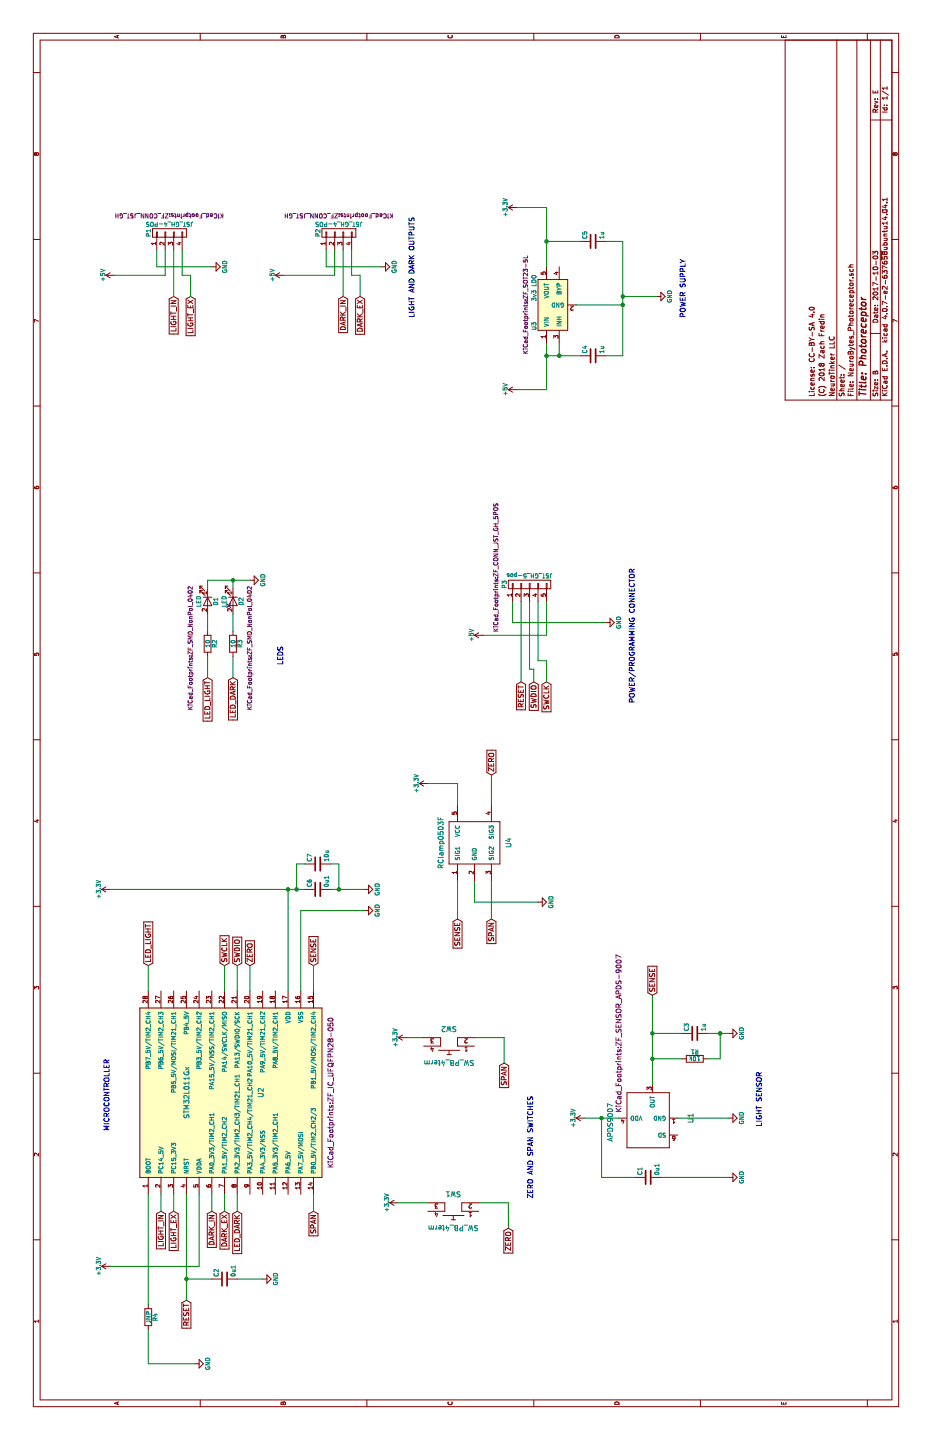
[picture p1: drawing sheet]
EESchema Schematic File Version 2
LIBS:power
LIBS:device
LIBS:transistors
LIBS:conn
LIBS:linear
LIBS:regul
LIBS:74xx
LIBS:cmos4000
LIBS:adc-dac
LIBS:memory
LIBS:xilinx
LIBS:microcontrollers
LIBS:dsp
LIBS:microchip
LIBS:analog_switches
LIBS:motorola
LIBS:texas
LIBS:intel
LIBS:audio
LIBS:interface
LIBS:digital-audio
LIBS:philips
LIBS:display
LIBS:cypress
LIBS:siliconi
LIBS:opto
LIBS:atmel
LIBS:contrib
LIBS:valves
LIBS:NeuroTinker_schematic_symbols
LIBS:NeuroBytes_Photoreceptor-cache
EELAYER 25 0
EELAYER END
$Descr B 17000 11000
encoding utf-8
Sheet 1 1
Title "Photoreceptor"
Date "2017-10-03"
Rev "E"
Comp "NeuroTinker LLC"
Comment1 "(C) 2018 Zach Fredin"
Comment2 "License: CC-BY-SA 4.0"
Comment3 ""
Comment4 ""
$EndDescr
$Comp
L STM32L011Gx U2
U 1 1
P 4100 2650
F 0 "U2" H 4100 2225 60  0000 C CNN
F 1 "STM32L011Gx" H 4100 3100 60  0000 C CNN
F 2 "KiCad_Footprints:ZF_IC_UFQFPN28-050" H 4100 1400 60  0000 C CNN
F 3 "" H 4100 2650 60  0001 C CNN
F 4 "ST Microelectronics" H 4100 2650 60  0001 C CNN "Mfr"
F 5 "STM32L011G4U6" H 4100 2650 60  0001 C CNN "Mfr Part #"
F 6 "UFQFPN28" H 4100 2650 60  0001 C CNN "Package"
F 7 "http://www.mouser.com/ProductDetail/STMicroelectronics/STM32L011G4U6/?qs=sGAEpiMZZMuoKKEcg8mMKFZaGHZhaFFC%252b5Ex1OjcSxhBnExI6VEL3Q%3d%3d" H 4100 2650 60  0001 C CNN "Link"
F 8 "No" H 4100 2650 60  0001 C CNN "Subs Allowed"
F 9 "Yes" H 4100 2650 60  0001 C CNN "RoHS"
	1    4100 2650
	1    0    0    -1  
$EndComp
$Comp
L +5V #PWR01
U 1 1
P 12400 6100
F 0 "#PWR01" H 12400 5950 50  0001 C CNN
F 1 "+5V" H 12400 6240 50  0000 C CNN
F 2 "" H 12400 6100 50  0000 C CNN
F 3 "" H 12400 6100 50  0000 C CNN
	1    12400 6100
	1    0    0    -1  
$EndComp
$Comp
L LD3985M33R U3
U 1 1
P 13400 6500
F 0 "U3" H 13150 6700 50  0000 C CNN
F 1 "3v3 LDO" H 13600 6700 50  0000 C CNN
F 2 "KiCad_Footprints:ZF_SOT23-5L" H 13400 6800 50  0000 C CNN
F 3 "" H 13400 6500 50  0000 C CNN
F 4 "ON Semiconductor" H 13400 6500 60  0001 C CNN "Mfr"
F 5 "NCP114BSN330T1G" H 13400 6500 60  0001 C CNN "Mfr Part #"
F 6 "SOT23-5L" H 13400 6500 60  0001 C CNN "Package"
F 7 "https://www.digikey.com/product-detail/en/on-semiconductor/NCP114BSN330T1G/NCP114BSN330T1GOSTR-ND/6560606" H 13400 6500 60  0001 C CNN "Link"
F 8 "Yes" H 13400 6500 60  0001 C CNN "Subs Allowed"
F 9 "Yes" H 13400 6500 60  0001 C CNN "RoHS"
	1    13400 6500
	1    0    0    -1  
$EndComp
$Comp
L C C4
U 1 1
P 12800 7000
F 0 "C4" H 12825 7100 50  0000 L CNN
F 1 "1u" H 12825 6900 50  0000 L CNN
F 2 "KiCad_Footprints:ZF_SMD_NonPol_0603" H 12838 6850 50  0001 C CNN
F 3 "" H 12800 7000 50  0000 C CNN
F 4 "Taiyo Yuden" H 12800 7000 60  0001 C CNN "Mfr"
F 5 "LMK107B7105KA-T" H 12800 7000 60  0001 C CNN "Mfr Part #"
F 6 "C0603" H 12800 7000 60  0001 C CNN "Package"
F 7 "https://www.digikey.com/product-detail/en/taiyo-yuden/LMK107B7105KA-T/587-1242-2-ND/930594" H 12800 7000 60  0001 C CNN "Link"
F 8 "Yes" H 12800 7000 60  0001 C CNN "Subs Allowed"
F 9 "Yes" H 12800 7000 60  0001 C CNN "RoHS"
	1    12800 7000
	1    0    0    -1  
$EndComp
$Comp
L +3.3V #PWR02
U 1 1
P 14550 6100
F 0 "#PWR02" H 14550 5950 50  0001 C CNN
F 1 "+3.3V" H 14550 6240 50  0000 C CNN
F 2 "" H 14550 6100 50  0000 C CNN
F 3 "" H 14550 6100 50  0000 C CNN
	1    14550 6100
	1    0    0    -1  
$EndComp
$Comp
L GND #PWR03
U 1 1
P 13500 7750
F 0 "#PWR03" H 13500 7500 50  0001 C CNN
F 1 "GND" H 13500 7600 50  0000 C CNN
F 2 "" H 13500 7750 50  0000 C CNN
F 3 "" H 13500 7750 50  0000 C CNN
	1    13500 7750
	1    0    0    -1  
$EndComp
$Comp
L +3.3V #PWR04
U 1 1
P 2050 1300
F 0 "#PWR04" H 2050 1150 50  0001 C CNN
F 1 "+3.3V" H 2050 1440 50  0000 C CNN
F 2 "" H 2050 1300 50  0000 C CNN
F 3 "" H 2050 1300 50  0000 C CNN
	1    2050 1300
	1    0    0    -1  
$EndComp
$Comp
L +3.3V #PWR05
U 1 1
P 6500 1300
F 0 "#PWR05" H 6500 1150 50  0001 C CNN
F 1 "+3.3V" H 6500 1440 50  0000 C CNN
F 2 "" H 6500 1300 50  0000 C CNN
F 3 "" H 6500 1300 50  0000 C CNN
	1    6500 1300
	1    0    0    -1  
$EndComp
$Comp
L GND #PWR06
U 1 1
P 6250 4300
F 0 "#PWR06" H 6250 4050 50  0001 C CNN
F 1 "GND" H 6250 4150 50  0000 C CNN
F 2 "" H 6250 4300 50  0000 C CNN
F 3 "" H 6250 4300 50  0000 C CNN
	1    6250 4300
	1    0    0    -1  
$EndComp
$Comp
L GND #PWR07
U 1 1
P 1900 3100
F 0 "#PWR07" H 1900 2850 50  0001 C CNN
F 1 "GND" H 1900 2950 50  0000 C CNN
F 2 "" H 1900 3100 50  0000 C CNN
F 3 "" H 1900 3100 50  0000 C CNN
	1    1900 3100
	1    0    0    -1  
$EndComp
Wire Wire Line
	12400 6100 12400 6450
Wire Wire Line
	12400 6450 12950 6450
Wire Wire Line
	12950 6600 12800 6600
Wire Wire Line
	12800 6450 12800 6850
Connection ~ 12800 6450
Connection ~ 12800 6600
Wire Wire Line
	12800 7150 12800 7350
Wire Wire Line
	12800 7350 14150 7350
Wire Wire Line
	14150 7350 14150 7150
Connection ~ 13400 7350
Wire Wire Line
	14150 6850 14150 6450
Wire Wire Line
	13850 6450 14550 6450
Wire Wire Line
	14550 6450 14550 6100
Connection ~ 14150 6450
Wire Wire Line
	13400 7350 13400 6800
Wire Wire Line
	13500 7750 13500 7350
Connection ~ 13500 7350
Wire Wire Line
	5300 3400 6500 3400
Wire Wire Line
	5300 3550 6250 3550
Text GLabel 5600 2650 2    60   Input ~ 0
SWCLK
Wire Wire Line
	5600 2650 5300 2650
Wire Wire Line
	6500 1300 6500 3600
Text GLabel 1650 2200 0    60   Input ~ 0
RESET
Wire Wire Line
	1650 2200 2900 2200
Text GLabel 5600 2800 2    60   Input ~ 0
SWDIO
Wire Wire Line
	5600 2800 5300 2800
$Comp
L +5V #PWR08
U 1 1
P 9500 5700
F 0 "#PWR08" H 9500 5550 50  0001 C CNN
F 1 "+5V" H 9500 5840 50  0000 C CNN
F 2 "" H 9500 5700 50  0000 C CNN
F 3 "" H 9500 5700 50  0000 C CNN
	1    9500 5700
	1    0    0    -1  
$EndComp
$Comp
L GND #PWR09
U 1 1
P 9650 7150
F 0 "#PWR09" H 9650 6900 50  0001 C CNN
F 1 "GND" H 9650 7000 50  0000 C CNN
F 2 "" H 9650 7150 50  0000 C CNN
F 3 "" H 9650 7150 50  0000 C CNN
	1    9650 7150
	1    0    0    -1  
$EndComp
Text GLabel 8950 6450 0    60   Input ~ 0
SWCLK
Text GLabel 8950 6300 0    60   Input ~ 0
SWDIO
Text GLabel 8950 6150 0    60   Input ~ 0
RESET
Wire Wire Line
	9650 7150 9650 6050
Wire Wire Line
	9650 6050 9900 6050
Wire Wire Line
	8950 6150 9900 6150
Wire Wire Line
	9900 6250 9100 6250
Wire Wire Line
	9100 6250 9100 6300
Wire Wire Line
	9100 6300 8950 6300
Wire Wire Line
	9900 6350 9200 6350
Wire Wire Line
	9200 6350 9200 6450
Wire Wire Line
	9200 6450 8950 6450
Connection ~ 6500 3400
$Comp
L GND #PWR010
U 1 1
P 6500 4300
F 0 "#PWR010" H 6500 4050 50  0001 C CNN
F 1 "GND" H 6500 4150 50  0000 C CNN
F 2 "" H 6500 4300 50  0000 C CNN
F 3 "" H 6500 4300 50  0000 C CNN
	1    6500 4300
	1    0    0    -1  
$EndComp
Wire Wire Line
	6500 4300 6500 3900
$Comp
L C C2
U 1 1
P 1900 2650
F 0 "C2" H 1925 2750 50  0000 L CNN
F 1 "0u1" H 1925 2550 50  0000 L CNN
F 2 "KiCad_Footprints:ZF_SMD_NonPol_0402_cap" H 1938 2500 50  0001 C CNN
F 3 "" H 1900 2650 50  0000 C CNN
F 4 "Taiyo Yuden" H 1900 2650 60  0001 C CNN "Mfr"
F 5 "LMK105BJ104KV-F" H 1900 2650 60  0001 C CNN "Mfr Part #"
F 6 "C0402" H 1900 2650 60  0001 C CNN "Package"
F 7 "https://www.digikey.com/product-detail/en/taiyo-yuden/LMK105BJ104KV-F/587-1227-2-ND/930579" H 1900 2650 60  0001 C CNN "Link"
F 8 "Yes" H 1900 2650 60  0001 C CNN "Subs Allowed"
F 9 "Yes" H 1900 2650 60  0001 C CNN "RoHS"
	1    1900 2650
	1    0    0    -1  
$EndComp
Wire Wire Line
	2050 2350 2900 2350
$Comp
L +5V #PWR011
U 1 1
P 13750 3350
F 0 "#PWR011" H 13750 3200 50  0001 C CNN
F 1 "+5V" H 13750 3490 50  0000 C CNN
F 2 "" H 13750 3350 50  0000 C CNN
F 3 "" H 13750 3350 50  0000 C CNN
	1    13750 3350
	1    0    0    -1  
$EndComp
Wire Wire Line
	13750 3350 13750 3950
Wire Wire Line
	13750 3950 14050 3950
$Comp
L GND #PWR012
U 1 1
P 13850 4500
F 0 "#PWR012" H 13850 4250 50  0001 C CNN
F 1 "GND" H 13850 4350 50  0000 C CNN
F 2 "" H 13850 4500 50  0000 C CNN
F 3 "" H 13850 4500 50  0000 C CNN
	1    13850 4500
	1    0    0    -1  
$EndComp
Wire Wire Line
	13850 4500 13850 3850
Wire Wire Line
	13850 3850 14050 3850
Text GLabel 13500 4050 0    60   Input ~ 0
DARK_IN
Wire Wire Line
	13500 4050 14050 4050
Wire Wire Line
	13750 4150 14050 4150
$Comp
L CONN_01X04 P1
U 1 1
P 14250 2000
F 0 "P1" H 14250 2250 50  0000 C CNN
F 1 "JST_GH_4-POS" V 14350 2000 50  0000 C CNN
F 2 "KiCad_Footprints:ZF_CONN_JST_GH" V 14450 2000 50  0000 C CNN
F 3 "" H 14250 2000 50  0000 C CNN
F 4 "JST" H 14250 2000 60  0001 C CNN "Mfr"
F 5 "SM04B-GHS-TB(LF)(SN)" H 14250 2000 60  0001 C CNN "Mfr Part #"
F 6 "SMT" H 14250 2000 60  0001 C CNN "Package"
F 7 "https://www.digikey.com/product-detail/en/jst-sales-america-inc/SM04B-GHS-TB-LF-SN/455-1566-2-ND/807788" H 14250 2000 60  0001 C CNN "Link"
F 8 "No" H 14250 2000 60  0001 C CNN "Subs Allowed"
F 9 "Yes" H 14250 2000 60  0001 C CNN "RoHS"
	1    14250 2000
	1    0    0    -1  
$EndComp
$Comp
L +5V #PWR013
U 1 1
P 13750 1350
F 0 "#PWR013" H 13750 1200 50  0001 C CNN
F 1 "+5V" H 13750 1490 50  0000 C CNN
F 2 "" H 13750 1350 50  0000 C CNN
F 3 "" H 13750 1350 50  0000 C CNN
	1    13750 1350
	1    0    0    -1  
$EndComp
Wire Wire Line
	13750 1350 13750 1950
Wire Wire Line
	13750 1950 14050 1950
$Comp
L GND #PWR014
U 1 1
P 13850 2500
F 0 "#PWR014" H 13850 2250 50  0001 C CNN
F 1 "GND" H 13850 2350 50  0000 C CNN
F 2 "" H 13850 2500 50  0000 C CNN
F 3 "" H 13850 2500 50  0000 C CNN
	1    13850 2500
	1    0    0    -1  
$EndComp
Wire Wire Line
	13850 2500 13850 1850
Wire Wire Line
	13850 1850 14050 1850
Text GLabel 13500 2050 0    60   Input ~ 0
LIGHT_IN
Wire Wire Line
	13500 2050 14050 2050
Wire Wire Line
	13750 2150 14050 2150
Text GLabel 2700 1900 0    60   Input ~ 0
LIGHT_IN
Text GLabel 2700 2500 0    60   Input ~ 0
DARK_IN
Text GLabel 5600 2950 2    60   Input ~ 0
ZERO
Text GLabel 2700 3700 0    60   Input ~ 0
SPAN
Text GLabel 5600 1750 2    60   Input ~ 0
LED_LIGHT
$Comp
L LED D1
U 1 1
P 9900 2450
F 0 "D1" H 9900 2550 50  0000 C CNN
F 1 "LED" H 9900 2350 50  0000 C CNN
F 2 "KiCad_Footprints:ZF_SMD_NonPol_0402" H 10450 2250 50  0000 C CNN
F 3 "" H 9900 2450 50  0000 C CNN
F 4 "Rohm Semiconductor" H 9900 2450 60  0001 C CNN "Mfr"
F 5 "SCMP13WBC8W1" H 9900 2450 60  0001 C CNN "Mfr Part #"
F 6 "2SMD" H 9900 2450 60  0001 C CNN "Package"
F 7 "https://www.digikey.com/product-detail/en/rohm-semiconductor/SCMP13WBC8W1/846-1111-2-ND/3973663" H 9900 2450 60  0001 C CNN "Link"
F 8 "No" H 9900 2450 60  0001 C CNN "Subs Allowed"
F 9 "Yes" H 9900 2450 60  0001 C CNN "RoHS"
	1    9900 2450
	-1   0    0    1   
$EndComp
$Comp
L GND #PWR015
U 1 1
P 10150 2950
F 0 "#PWR015" H 10150 2700 50  0001 C CNN
F 1 "GND" H 10150 2800 50  0000 C CNN
F 2 "" H 10150 2950 50  0000 C CNN
F 3 "" H 10150 2950 50  0000 C CNN
	1    10150 2950
	1    0    0    -1  
$EndComp
$Comp
L R R2
U 1 1
P 9400 2450
F 0 "R2" V 9480 2450 50  0000 C CNN
F 1 "10" V 9400 2450 50  0000 C CNN
F 2 "KiCad_Footprints:ZF_SMD_NonPol_0402" V 9330 2450 50  0001 C CNN
F 3 "" H 9400 2450 50  0000 C CNN
F 4 "Yageo" H 9400 2450 60  0001 C CNN "Mfr"
F 5 "RC0402FR-0710RL" H 9400 2450 60  0001 C CNN "Mfr Part #"
F 6 "R0402" H 9400 2450 60  0001 C CNN "Package"
F 7 "https://www.digikey.com/product-detail/en/yageo/RC0402FR-0710RL/311-10.0LRTR-ND/726524" H 9400 2450 60  0001 C CNN "Link"
F 8 "Yes" H 9400 2450 60  0001 C CNN "Subs Allowed"
F 9 "Yes" H 9400 2450 60  0001 C CNN "RoHS"
	1    9400 2450
	0    1    1    0   
$EndComp
Text GLabel 9000 2450 0    60   Input ~ 0
LED_LIGHT
Text GLabel 2500 6000 0    60   Input ~ 0
ZERO
$Comp
L +3.3V #PWR016
U 1 1
P 2800 4700
F 0 "#PWR016" H 2800 4550 50  0001 C CNN
F 1 "+3.3V" H 2800 4840 50  0000 C CNN
F 2 "" H 2800 4700 50  0000 C CNN
F 3 "" H 2800 4700 50  0000 C CNN
	1    2800 4700
	1    0    0    -1  
$EndComp
Wire Wire Line
	2800 4700 2800 5050
Wire Wire Line
	2800 5650 2800 6000
Wire Wire Line
	2800 6000 2500 6000
Text GLabel 4450 5950 0    60   Input ~ 0
SPAN
$Comp
L +3.3V #PWR017
U 1 1
P 4750 4800
F 0 "#PWR017" H 4750 4650 50  0001 C CNN
F 1 "+3.3V" H 4750 4940 50  0000 C CNN
F 2 "" H 4750 4800 50  0000 C CNN
F 3 "" H 4750 4800 50  0000 C CNN
	1    4750 4800
	1    0    0    -1  
$EndComp
Wire Wire Line
	4750 5600 4750 5950
Wire Wire Line
	4750 5950 4450 5950
$Comp
L APDS9007 U1
U 1 1
P 3700 7700
F 0 "U1" H 3800 7250 60  0000 C CNN
F 1 "APDS9007" H 3750 8200 60  0000 C CNN
F 2 "KiCad_Footprints:ZF_SENSOR_APDS-9007" H 4800 8100 60  0000 C CNN
F 3 "" H 3700 7700 60  0001 C CNN
F 4 "Broadcom" H 3700 7700 60  0001 C CNN "Mfr"
F 5 "APDS-9007-020" H 3700 7700 60  0001 C CNN "Mfr Part #"
F 6 "6SMD" H 3700 7700 60  0001 C CNN "Package"
F 7 "https://www.digikey.com/product-detail/en/broadcom-limited/APDS-9007-020/516-1719-2-ND/1785429" H 3700 7700 60  0001 C CNN "Link"
F 8 "No" H 3700 7700 60  0001 C CNN "Subs Allowed"
F 9 "Yes" H 3700 7700 60  0001 C CNN "RoHS"
	1    3700 7700
	1    0    0    -1  
$EndComp
$Comp
L +3.3V #PWR018
U 1 1
P 3800 6900
F 0 "#PWR018" H 3800 6750 50  0001 C CNN
F 1 "+3.3V" H 3800 7040 50  0000 C CNN
F 2 "" H 3800 6900 50  0000 C CNN
F 3 "" H 3800 6900 50  0000 C CNN
	1    3800 6900
	1    0    0    -1  
$EndComp
Wire Wire Line
	3800 6900 3800 7300
$Comp
L GND #PWR019
U 1 1
P 3800 8600
F 0 "#PWR019" H 3800 8350 50  0001 C CNN
F 1 "GND" H 3800 8450 50  0000 C CNN
F 2 "" H 3800 8600 50  0000 C CNN
F 3 "" H 3800 8600 50  0000 C CNN
	1    3800 8600
	1    0    0    -1  
$EndComp
Wire Wire Line
	3800 8600 3800 8000
$Comp
L R R1
U 1 1
P 4500 8200
F 0 "R1" V 4580 8200 50  0000 C CNN
F 1 "10k" V 4500 8200 50  0000 C CNN
F 2 "KiCad_Footprints:ZF_SMD_NonPol_0402" V 4430 8200 50  0001 C CNN
F 3 "" H 4500 8200 50  0000 C CNN
F 4 "Yageo" H 4500 8200 60  0001 C CNN "Mfr"
F 5 "RC0402FR-0710KL" H 4500 8200 60  0001 C CNN "Mfr Part #"
F 6 "R0402" H 4500 8200 60  0001 C CNN "Package"
F 7 "https://www.digikey.com/product-detail/en/yageo/RC0402FR-0710KL/311-10.0KLRTR-ND/726523" H 4500 8200 60  0001 C CNN "Link"
F 8 "Yes" H 4500 8200 60  0001 C CNN "Subs Allowed"
F 9 "Yes" H 4500 8200 60  0001 C CNN "RoHS"
	1    4500 8200
	1    0    0    -1  
$EndComp
$Comp
L GND #PWR020
U 1 1
P 4800 8600
F 0 "#PWR020" H 4800 8350 50  0001 C CNN
F 1 "GND" H 4800 8450 50  0000 C CNN
F 2 "" H 4800 8600 50  0000 C CNN
F 3 "" H 4800 8600 50  0000 C CNN
	1    4800 8600
	1    0    0    -1  
$EndComp
Wire Wire Line
	4800 8600 4800 8350
Wire Wire Line
	4500 8350 4500 8500
Wire Wire Line
	4500 8500 4800 8500
Connection ~ 4800 8500
Wire Wire Line
	4200 7700 5250 7700
Connection ~ 4500 7700
Text GLabel 5250 7700 2    60   Input ~ 0
SENSE
Connection ~ 4800 7700
Wire Wire Line
	3800 7100 3100 7100
Wire Wire Line
	3100 7100 3100 7500
Connection ~ 3800 7100
$Comp
L GND #PWR021
U 1 1
P 3100 8600
F 0 "#PWR021" H 3100 8350 50  0001 C CNN
F 1 "GND" H 3100 8450 50  0000 C CNN
F 2 "" H 3100 8600 50  0000 C CNN
F 3 "" H 3100 8600 50  0000 C CNN
	1    3100 8600
	1    0    0    -1  
$EndComp
Wire Wire Line
	3100 8600 3100 7800
Wire Wire Line
	4800 7700 4800 8050
Wire Wire Line
	4500 8050 4500 7700
Text GLabel 5600 3700 2    60   Input ~ 0
SENSE
Wire Wire Line
	1900 3100 1900 2800
Wire Wire Line
	1900 2500 1900 2200
Connection ~ 1900 2200
Text GLabel 2700 2800 0    60   Input ~ 0
LED_DARK
Wire Wire Line
	10150 2950 10150 2450
Wire Wire Line
	10150 2450 10050 2450
Wire Wire Line
	10050 2750 10150 2750
Connection ~ 10150 2750
Wire Wire Line
	9750 2750 9550 2750
Text GLabel 9000 2750 0    60   Input ~ 0
LED_DARK
Wire Wire Line
	9750 2450 9550 2450
Wire Wire Line
	9250 2450 9000 2450
Wire Wire Line
	9000 2750 9250 2750
Wire Wire Line
	6250 3550 6250 4300
Text GLabel 13500 4250 0    60   Input ~ 0
DARK_EX
Wire Wire Line
	13500 4250 13750 4250
Wire Wire Line
	13750 4250 13750 4150
Wire Wire Line
	4750 5000 4750 4800
Text GLabel 13500 2250 0    60   Input ~ 0
LIGHT_EX
Wire Wire Line
	13500 2250 13750 2250
Wire Wire Line
	13750 2250 13750 2150
$Comp
L R R4
U 1 1
P 1450 1750
F 0 "R4" V 1530 1750 50  0000 C CNN
F 1 "JMP" V 1450 1750 50  0000 C CNN
F 2 "KiCad_Footprints:ZF_SMD_NonPol_0402" V 1380 1750 50  0001 C CNN
F 3 "" H 1450 1750 50  0000 C CNN
F 4 "Yageo" H 1450 1750 60  0001 C CNN "Mfr"
F 5 "RC0402JR-070RL" H 1450 1750 60  0001 C CNN "Mfr Part #"
F 6 "R0402" H 1450 1750 60  0001 C CNN "Package"
F 7 "https://www.digikey.com/product-detail/en/yageo/RC0402JR-070RL/311-0.0JRTR-ND/726406" H 1450 1750 60  0001 C CNN "Link"
F 8 "Yes" H 1450 1750 60  0001 C CNN "Subs Allowed"
F 9 "Yes" H 1450 1750 60  0001 C CNN "RoHS"
	1    1450 1750
	0    1    1    0   
$EndComp
$Comp
L GND #PWR022
U 1 1
P 900 2300
F 0 "#PWR022" H 900 2050 50  0001 C CNN
F 1 "GND" H 900 2150 50  0000 C CNN
F 2 "" H 900 2300 50  0000 C CNN
F 3 "" H 900 2300 50  0000 C CNN
	1    900  2300
	1    0    0    -1  
$EndComp
Wire Wire Line
	900  2300 900  1750
Text GLabel 2700 2050 0    60   Input ~ 0
LIGHT_EX
Wire Wire Line
	900  1750 1300 1750
Wire Wire Line
	1600 1750 2900 1750
Wire Wire Line
	2050 1300 2050 2350
Wire Wire Line
	2900 2050 2700 2050
Wire Wire Line
	2700 1900 2900 1900
Text GLabel 2700 2650 0    60   Input ~ 0
DARK_EX
Wire Wire Line
	2700 2500 2900 2500
Wire Wire Line
	2700 2650 2900 2650
Wire Wire Line
	5600 1750 5300 1750
Wire Wire Line
	2700 2800 2900 2800
Wire Wire Line
	5600 2950 5300 2950
Wire Wire Line
	2700 3700 2900 3700
Wire Wire Line
	6800 3900 6800 4000
Wire Wire Line
	6800 4000 6500 4000
Connection ~ 6500 4000
Wire Wire Line
	6800 3600 6800 3500
Wire Wire Line
	6800 3500 6500 3500
Connection ~ 6500 3500
Wire Wire Line
	5600 3700 5300 3700
NoConn ~ 9850 2700
$Comp
L C C7
U 1 1
P 6800 3750
F 0 "C7" H 6825 3850 50  0000 L CNN
F 1 "10u" H 6825 3650 50  0000 L CNN
F 2 "KiCad_Footprints:ZF_SMD_nonpol_1206" H 6838 3600 50  0001 C CNN
F 3 "" H 6800 3750 50  0000 C CNN
F 4 "Taiyo Yuden" H 6800 3750 60  0001 C CNN "Mfr"
F 5 "EMK316B7106KL-TD" H 6800 3750 60  0001 C CNN "Mfr Part #"
F 6 "C1206" H 6800 3750 60  0001 C CNN "Package"
F 7 "https://www.digikey.com/product-detail/en/taiyo-yuden/EMK316B7106KL-TD/587-2395-2-ND/2178914" H 6800 3750 60  0001 C CNN "Link"
F 8 "Yes" H 6800 3750 60  0001 C CNN "Subs Allowed"
F 9 "Yes" H 6800 3750 60  0001 C CNN "RoHS"
	1    6800 3750
	1    0    0    -1  
$EndComp
$Comp
L SW_PB_4term SW2
U 1 1
P 4700 5300
F 0 "SW2" H 4700 5150 60  0000 C CNN
F 1 "SW_PB_4term" H 4700 5550 60  0000 C CNN
F 2 "KiCad_Footprints:ZF_SW_PTS810" H 4700 5300 60  0001 C CNN
F 3 "" H 4700 5300 60  0001 C CNN
F 4 "C&K" H 4700 5300 60  0001 C CNN "Mfr"
F 5 "PTS810 SJM 250 SMTR LFS" H 4700 5300 60  0001 C CNN "Mfr Part #"
F 6 "4SMD" H 4700 5300 60  0001 C CNN "Package"
F 7 "https://www.digikey.com/product-detail/en/c-k/PTS810-SJM-250-SMTR-LFS/CKN10502TR-ND/4176610" H 4700 5300 60  0001 C CNN "Link"
F 8 "No" H 4700 5300 60  0001 C CNN "Subs Allowed"
F 9 "Yes" H 4700 5300 60  0001 C CNN "RoHS"
	1    4700 5300
	0    -1   -1   0   
$EndComp
$Comp
L CONN_01X05 P3
U 1 1
P 10100 6250
F 0 "P3" H 10100 6550 50  0000 C CNN
F 1 "JST_GH_5-pos" V 10200 6250 50  0000 C CNN
F 2 "KiCad_Footprints:ZF_CONN_JST_GH_5POS" H 10300 6650 50  0000 C CNN
F 3 "" H 10100 6250 50  0000 C CNN
F 4 "JST" H 10100 6250 60  0001 C CNN "Mfr"
F 5 "SM05B-GHS-TB(LF)(SN)" H 10100 6250 60  0001 C CNN "Mfr Part #"
F 6 "SMT" H 10100 6250 60  0001 C CNN "Package"
F 7 "https://www.digikey.com/product-detail/en/jst-sales-america-inc/SM05B-GHS-TB-LF-SN/455-1567-2-ND/807789" H 10100 6250 60  0001 C CNN "Link"
F 8 "No" H 10100 6250 60  0001 C CNN "Subs Allowed"
F 9 "Yes" H 10100 6250 60  0001 C CNN "RoHS"
	1    10100 6250
	1    0    0    -1  
$EndComp
Wire Wire Line
	9900 6450 9500 6450
Wire Wire Line
	9500 6450 9500 5700
$Comp
L C C6
U 1 1
P 6500 3750
F 0 "C6" H 6525 3850 50  0000 L CNN
F 1 "0u1" H 6525 3650 50  0000 L CNN
F 2 "KiCad_Footprints:ZF_SMD_NonPol_0402_cap" H 6538 3600 50  0001 C CNN
F 3 "" H 6500 3750 50  0000 C CNN
F 4 "Taiyo Yuden" H 6500 3750 60  0001 C CNN "Mfr"
F 5 "LMK105BJ104KV-F" H 6500 3750 60  0001 C CNN "Mfr Part #"
F 6 "C0402" H 6500 3750 60  0001 C CNN "Package"
F 7 "https://www.digikey.com/product-detail/en/taiyo-yuden/LMK105BJ104KV-F/587-1227-2-ND/930579" H 6500 3750 60  0001 C CNN "Link"
F 8 "Yes" H 6500 3750 60  0001 C CNN "Subs Allowed"
F 9 "Yes" H 6500 3750 60  0001 C CNN "RoHS"
	1    6500 3750
	1    0    0    -1  
$EndComp
$Comp
L CONN_01X04 P2
U 1 1
P 14250 4000
F 0 "P2" H 14250 4250 50  0000 C CNN
F 1 "JST_GH_4-POS" V 14350 4000 50  0000 C CNN
F 2 "KiCad_Footprints:ZF_CONN_JST_GH" V 14450 4000 50  0000 C CNN
F 3 "" H 14250 4000 50  0000 C CNN
F 4 "JST" H 14250 4000 60  0001 C CNN "Mfr"
F 5 "SM04B-GHS-TB(LF)(SN)" H 14250 4000 60  0001 C CNN "Mfr Part #"
F 6 "SMT" H 14250 4000 60  0001 C CNN "Package"
F 7 "https://www.digikey.com/product-detail/en/jst-sales-america-inc/SM04B-GHS-TB-LF-SN/455-1566-2-ND/807788" H 14250 4000 60  0001 C CNN "Link"
F 8 "No" H 14250 4000 60  0001 C CNN "Subs Allowed"
F 9 "Yes" H 14250 4000 60  0001 C CNN "RoHS"
	1    14250 4000
	1    0    0    -1  
$EndComp
$Comp
L R R3
U 1 1
P 9400 2750
F 0 "R3" V 9480 2750 50  0000 C CNN
F 1 "10" V 9400 2750 50  0000 C CNN
F 2 "KiCad_Footprints:ZF_SMD_NonPol_0402" V 9330 2750 50  0001 C CNN
F 3 "" H 9400 2750 50  0000 C CNN
F 4 "Yageo" H 9400 2750 60  0001 C CNN "Mfr"
F 5 "RC0402FR-0710RL" H 9400 2750 60  0001 C CNN "Mfr Part #"
F 6 "R0402" H 9400 2750 60  0001 C CNN "Package"
F 7 "https://www.digikey.com/product-detail/en/yageo/RC0402FR-0710RL/311-10.0LRTR-ND/726524" H 9400 2750 60  0001 C CNN "Link"
F 8 "Yes" H 9400 2750 60  0001 C CNN "Subs Allowed"
F 9 "Yes" H 9400 2750 60  0001 C CNN "RoHS"
	1    9400 2750
	0    1    1    0   
$EndComp
$Comp
L LED D2
U 1 1
P 9900 2750
F 0 "D2" H 9900 2850 50  0000 C CNN
F 1 "LED" H 9900 2650 50  0000 C CNN
F 2 "KiCad_Footprints:ZF_SMD_NonPol_0402" H 10450 2950 50  0000 C CNN
F 3 "" H 9900 2750 50  0000 C CNN
F 4 "Rohm Semiconductor" H 9900 2750 60  0001 C CNN "Mfr"
F 5 "SCMP13WBC8W1" H 9900 2750 60  0001 C CNN "Mfr Part #"
F 6 "2SMD" H 9900 2750 60  0001 C CNN "Package"
F 7 "https://www.digikey.com/product-detail/en/rohm-semiconductor/SCMP13WBC8W1/846-1111-2-ND/3973663" H 9900 2750 60  0001 C CNN "Link"
F 8 "No" H 9900 2750 60  0001 C CNN "Subs Allowed"
F 9 "Yes" H 9900 2750 60  0001 C CNN "RoHS"
	1    9900 2750
	-1   0    0    1   
$EndComp
$Comp
L SW_PB_4term SW1
U 1 1
P 2750 5350
F 0 "SW1" H 2750 5200 60  0000 C CNN
F 1 "SW_PB_4term" H 2750 5600 60  0000 C CNN
F 2 "KiCad_Footprints:ZF_SW_PTS810" H 2750 5350 60  0001 C CNN
F 3 "" H 2750 5350 60  0001 C CNN
F 4 "C&K" H 2750 5350 60  0001 C CNN "Mfr"
F 5 "PTS810 SJM 250 SMTR LFS" H 2750 5350 60  0001 C CNN "Mfr Part #"
F 6 "4SMD" H 2750 5350 60  0001 C CNN "Package"
F 7 "https://www.digikey.com/product-detail/en/c-k/PTS810-SJM-250-SMTR-LFS/CKN10502TR-ND/4176610" H 2750 5350 60  0001 C CNN "Link"
F 8 "No" H 2750 5350 60  0001 C CNN "Subs Allowed"
F 9 "Yes" H 2750 5350 60  0001 C CNN "RoHS"
	1    2750 5350
	0    -1   -1   0   
$EndComp
$Comp
L C C5
U 1 1
P 14150 7000
F 0 "C5" H 14175 7100 50  0000 L CNN
F 1 "1u" H 14175 6900 50  0000 L CNN
F 2 "KiCad_Footprints:ZF_SMD_NonPol_0603" H 14188 6850 50  0001 C CNN
F 3 "" H 14150 7000 50  0000 C CNN
F 4 "Taiyo Yuden" H 14150 7000 60  0001 C CNN "Mfr"
F 5 "LMK107B7105KA-T" H 14150 7000 60  0001 C CNN "Mfr Part #"
F 6 "C0603" H 14150 7000 60  0001 C CNN "Package"
F 7 "https://www.digikey.com/product-detail/en/taiyo-yuden/LMK107B7105KA-T/587-1242-2-ND/930594" H 14150 7000 60  0001 C CNN "Link"
F 8 "Yes" H 14150 7000 60  0001 C CNN "Subs Allowed"
F 9 "Yes" H 14150 7000 60  0001 C CNN "RoHS"
	1    14150 7000
	1    0    0    -1  
$EndComp
$Comp
L C C3
U 1 1
P 4800 8200
F 0 "C3" H 4825 8300 50  0000 L CNN
F 1 "1u" H 4825 8100 50  0000 L CNN
F 2 "KiCad_Footprints:ZF_SMD_NonPol_0603" H 4838 8050 50  0001 C CNN
F 3 "" H 4800 8200 50  0000 C CNN
F 4 "Taiyo Yuden" H 4800 8200 60  0001 C CNN "Mfr"
F 5 "LMK107B7105KA-T" H 4800 8200 60  0001 C CNN "Mfr Part #"
F 6 "C0603" H 4800 8200 60  0001 C CNN "Package"
F 7 "https://www.digikey.com/product-detail/en/taiyo-yuden/LMK107B7105KA-T/587-1242-2-ND/930594" H 4800 8200 60  0001 C CNN "Link"
F 8 "Yes" H 4800 8200 60  0001 C CNN "Subs Allowed"
F 9 "Yes" H 4800 8200 60  0001 C CNN "RoHS"
	1    4800 8200
	1    0    0    -1  
$EndComp
$Comp
L C C1
U 1 1
P 3100 7650
F 0 "C1" H 3125 7750 50  0000 L CNN
F 1 "0u1" H 3125 7550 50  0000 L CNN
F 2 "KiCad_Footprints:ZF_SMD_NonPol_0402_cap" H 3138 7500 50  0001 C CNN
F 3 "" H 3100 7650 50  0000 C CNN
F 4 "Taiyo Yuden" H 3100 7650 60  0001 C CNN "Mfr"
F 5 "LMK105BJ104KV-F" H 3100 7650 60  0001 C CNN "Mfr Part #"
F 6 "C0402" H 3100 7650 60  0001 C CNN "Package"
F 7 "https://www.digikey.com/product-detail/en/taiyo-yuden/LMK105BJ104KV-F/587-1227-2-ND/930579" H 3100 7650 60  0001 C CNN "Link"
F 8 "Yes" H 3100 7650 60  0001 C CNN "Subs Allowed"
F 9 "Yes" H 3100 7650 60  0001 C CNN "RoHS"
	1    3100 7650
	1    0    0    -1  
$EndComp
Text Notes 3650 1300 0    60   ~ 0
MICROCONTROLLER
Text Notes 2850 6300 0    60   ~ 0
ZERO AND SPAN SWITCHES
Text Notes 3700 9000 0    60   ~ 0
LIGHT SENSOR
Text Notes 8700 7500 0    60   ~ 0
POWER/PROGRAMMING CONNECTOR
Text Notes 9150 3350 0    60   ~ 0
LEDS
Text Notes 13250 8100 0    60   ~ 0
POWER SUPPLY
Text Notes 13250 4900 0    60   ~ 0
LIGHT AND DARK OUTPUTS
$Comp
L RClamp0503F U4
U 1 1
P 7050 5600
F 0 "U4" H 7050 5200 60  0000 C CNN
F 1 "RClamp0503F" H 7050 6000 60  0000 C CNN
F 2 "KiCad_Footprints:ZF_SMD_SOT-353" H 7200 5450 60  0001 C CNN
F 3 "" H 7200 5450 60  0001 C CNN
F 4 "Semtech Corporation" H 7050 5600 60  0001 C CNN "Mfr"
F 5 "RCLAMP0503F.TCT" H 7050 5600 60  0001 C CNN "Mfr Part #"
F 6 "5-TSSOP" H 7050 5600 60  0001 C CNN "Package"
F 7 "https://www.digikey.com/product-detail/en/semtech-corporation/RCLAMP0503F.TCT/RCLAMP0503F.TCTTR-ND/5113629" H 7050 5600 60  0001 C CNN "Link"
F 8 "No" H 7050 5600 60  0001 C CNN "Subs Allowed"
F 9 "Yes" H 7050 5600 60  0001 C CNN "RoHS"
	1    7050 5600
	1    0    0    -1  
$EndComp
$Comp
L GND #PWR023
U 1 1
P 6350 6350
F 0 "#PWR023" H 6350 6100 50  0001 C CNN
F 1 "GND" H 6350 6200 50  0000 C CNN
F 2 "" H 6350 6350 50  0001 C CNN
F 3 "" H 6350 6350 50  0001 C CNN
	1    6350 6350
	1    0    0    -1  
$EndComp
Wire Wire Line
	6350 6350 6350 5600
Wire Wire Line
	6350 5600 6600 5600
Text GLabel 6150 5800 0    60   Input ~ 0
SPAN
Wire Wire Line
	6150 5400 6600 5400
Text GLabel 7850 5800 2    60   Input ~ 0
ZERO
Wire Wire Line
	6150 5800 6600 5800
$Comp
L +3.3V #PWR024
U 1 1
P 7750 5050
F 0 "#PWR024" H 7750 4900 50  0001 C CNN
F 1 "+3.3V" H 7750 5190 50  0000 C CNN
F 2 "" H 7750 5050 50  0001 C CNN
F 3 "" H 7750 5050 50  0001 C CNN
	1    7750 5050
	1    0    0    -1  
$EndComp
Wire Wire Line
	7750 5050 7750 5400
Wire Wire Line
	7750 5400 7500 5400
Text GLabel 6150 5400 0    60   Input ~ 0
SENSE
Wire Wire Line
	7850 5800 7500 5800
$EndSCHEMATC
